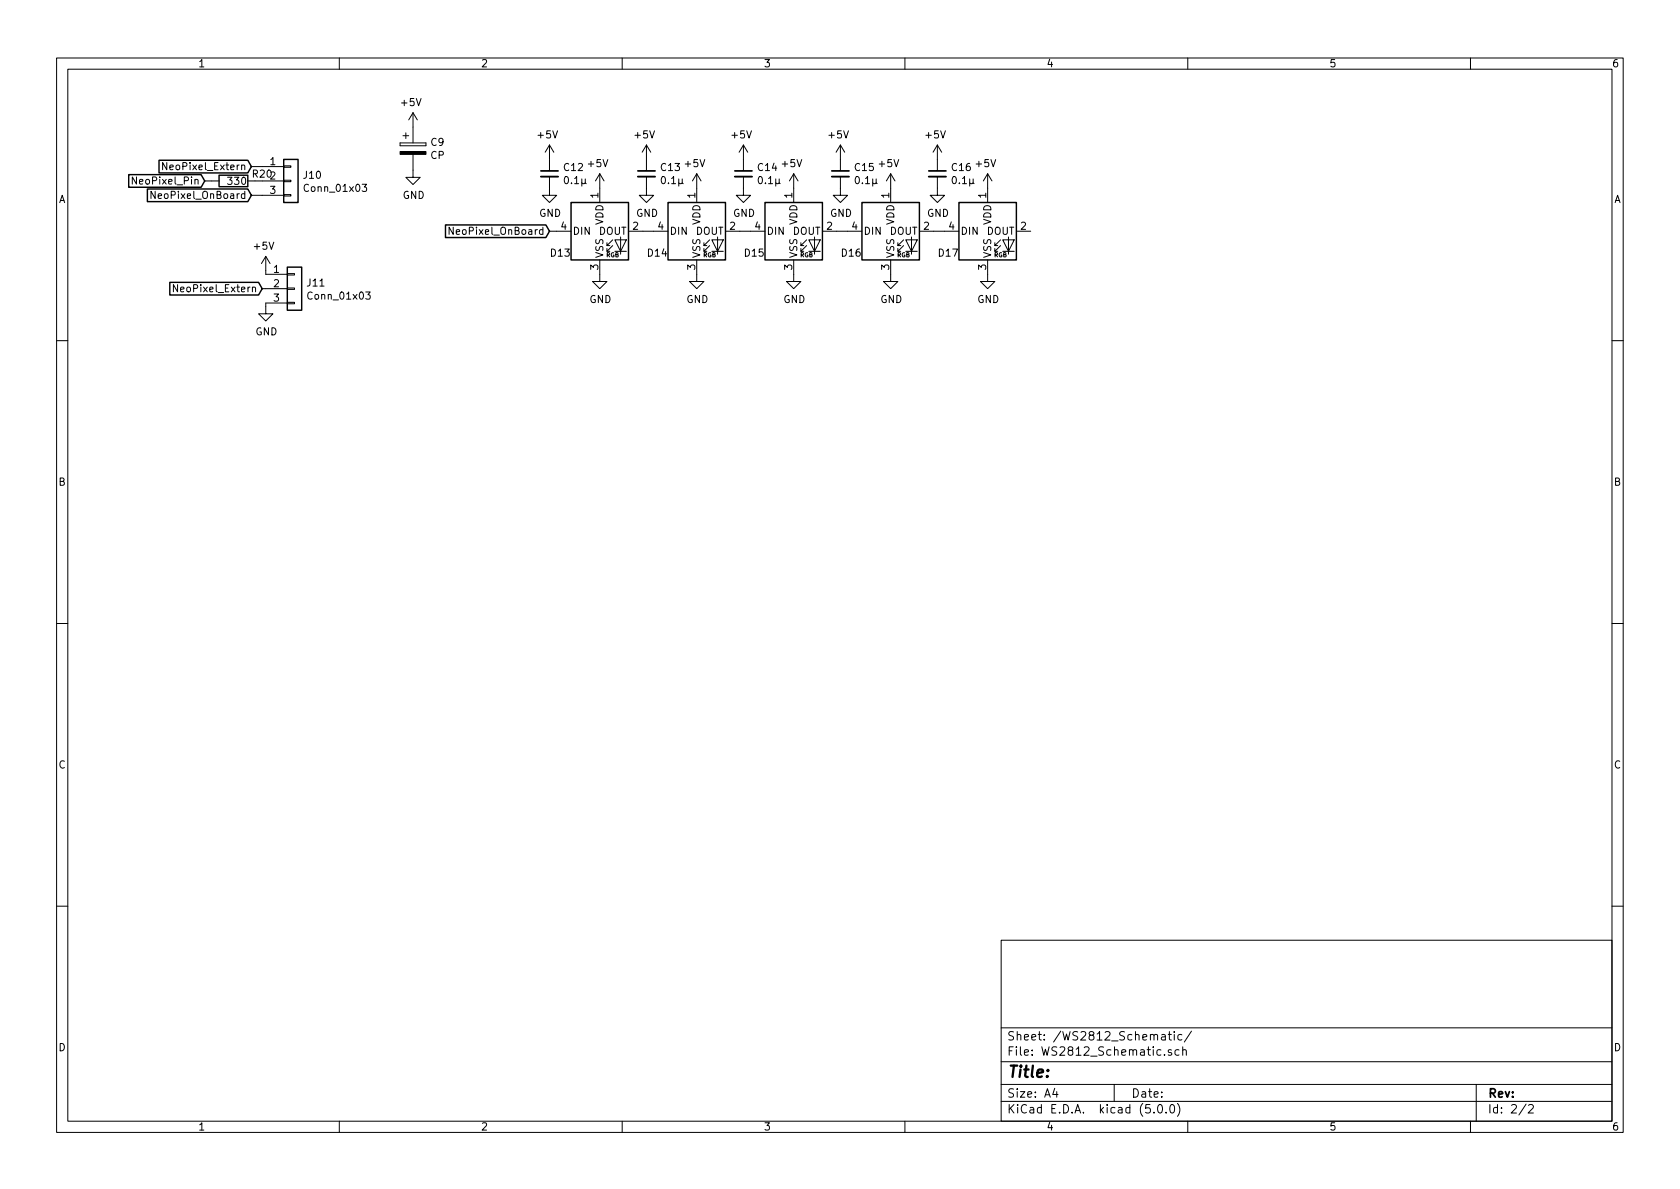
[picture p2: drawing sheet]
<svg xmlns="http://www.w3.org/2000/svg" width="297mm" height="210mm" viewBox="0 0 297 210" stroke-linecap="round" stroke-linejoin="round" font-family="sans-serif">
<g fill="none" stroke="#000" stroke-width=".18">
<path d="M10 10.3h277v189.9h-277zM12 12.2h273v186.1h-273zM60 10.3v1.9M73 19.9v5.4M73 19.9l.8 1.3M73 19.9l-.7 1.3M110 10.3v1.9M160 10.3v1.9M210 10.3v1.9M260 10.3v1.9M24.1 31.3v1.3l-.7-1.3v1.3M27.4 33.8v1.3l-.7-1.3v1.3"/>
<path d="M29.5 28.7v1.3l-.7-1.3v1.3M36.2 32h2.5M43.8 32h1.3M44.4 29.5h5.8M44.4 34.5h5.8M46.4 32h3.8M50.2 34.4h1.2v.3h-1.2zM50.2 31.9h1.2v.2h-1.2zM50.2 29.3h1.2v.3h-1.2zM64 32.6h.8l-.4 .5 .4 .1-.1 .6-.5 .1-.2-.2M70.7 25.3v.5zM70.7 25.8h4.6z"/>
<path d="M70.7 25.3h4.6zM71.2 24h1.1M71.8 23.5v1M73 27.3v4.1h1.3l-1.3 1.2-1.2-1.2h1.2M75.3 25.3v.5zM97.2 31.2v3.3h1.2l-1.2 1.3-1.3-1.3h1.3M97.2 25.6v4.6M97.2 25.6l.7 1.3M97.2 25.6l-.8 1.3M106 30.7v5.1M106 30.7l.8 1.3M106 30.7l-.7 1.3"/>
<path d="M114.3 31.2v3.3h1.3l-1.3 1.3-1.3-1.3h1.3M114.3 25.6v4.6M114.3 25.6l.8 1.3M114.3 25.6l-.8 1.3M123.2 30.7v5.1M123.2 30.7l.8 1.3M123.2 30.7l-.8 1.3M131.4 31.2v3.3h1.3l-1.3 1.3-1.2-1.3h1.2M131.4 25.6v4.6M131.4 25.6l.8 1.3M131.4 25.6l-.7 1.3M140.3 30.7v5.1"/>
<path d="M140.3 30.7l.8 1.3M140.3 30.7l-.7 1.3M148.6 31.2v3.3h1.3l-1.3 1.3-1.3-1.3h1.3M148.6 25.6v4.6M148.6 25.6l.8 1.3M148.6 25.6l-.8 1.3M157.5 30.7v5.1M157.5 30.7l.7 1.3M157.5 30.7l-.8 1.3M165.7 31.2v3.3h1.3l-1.3 1.3-1.2-1.3h1.2M165.7 25.6v4.6M165.7 25.6l.8 1.3"/>
<path d="M165.7 25.6l-.7 1.3M174.6 30.7v5.1M174.6 30.7l.8 1.3M174.6 30.7l-.7 1.3M31.4 50.3v1.3l-.7-1.3v1.3M46.4 51h4.4M47 45.3l.8 1.3M47 45.3v3.2h3.8M47 45.3l-.8 1.3M50.8 53.5h1.3v.2h-1.3zM50.8 50.9h1.3v.3h-1.3zM50.8 48.4h1.3v.2h-1.3z"/>
<path d="M50.8 53.6h-3.8v1.9h1.3l-1.3 1.3-1.3-1.3h1.3M64.7 51.6h.8l-.5 .5 .4 .1v.7h-.5l-.2-.1M80.1 40.2v1.2l-.7-1.2v1.2M97.2 40.9h3.8M106 46v3.8h1.3l-1.3 1.2-1.2-1.2h1.2M107.3 43.4h.5M108.3 43.4l-1 1v-.5M108.3 42.4l-1 1v-.5M108.7 42.4h2l-1 2zM108.7 44.4h2M109.7 41.9v3.1M111.1 40.9h7"/>
<path d="M123.2 46v3.8h1.3l-1.3 1.2-1.3-1.2h1.3M124.5 43.4h.5M125.5 43.4l-1 1v-.5M125.5 42.4l-1 1v-.5M125.9 42.4h2l-1 2zM125.9 44.4h2M126.9 41.9v3.1M128.3 40.9h7M140.3 46v3.8h1.3l-1.3 1.2-1.2-1.2h1.2M141.6 43.4h.5M142.6 43.4l-1 1v-.5M142.6 42.4l-1 1v-.5"/>
<path d="M143 42.4h2l-1 2zM143 44.4h2M144 41.9v3.1M145.4 40.9h7M157.5 46v3.8h1.2l-1.2 1.2-1.3-1.2h1.3M158.7 43.4h.6M159.8 43.4l-1.1 1v-.5M159.8 42.4l-1.1 1v-.5M160.1 42.4h2.1l-1 2zM160.1 44.4h2.1M161.2 41.9v3.1M162.6 40.9h6.9"/>
<path d="M174.6 46v3.8h1.3l-1.3 1.2-1.2-1.2h1.2M175.9 43.4h.5M176.9 43.4l-1 1v-.5M176.9 42.4l-1 1v-.5M177.3 42.4h2l-1 2zM177.3 44.4h2M178.3 41.9v3.1M179.7 40.9h2.5M10 60.2h2M285 60.2h2M10 110.3h2M285 110.3h2"/>
<path d="M10 160.2h2M177 166.3h108v32h-108zM285 160.2h2M60 198.3v1.9M110 198.3v1.9M160 198.3v1.9M177 194.8h108M177 191.8h108M177 187.8h108M177 181.8h108M186.5 192.5l-.4 1h1M186.8 193v1"/>
<path d="M197 191.8v3M204 196.7v.1M204.8 195.5l.4-.2a.94 .94 0 0 1 0 1.5 .79 .79 0 0 1-.4-1.3zM205.4 183h.6v.9M205.9 186.5v.1M206 183.3l-.5 .1a.29 .29 0 0 0-.2 .2 .29 .29 0 0 0 .2 .3l.5-.1M206.2 196.7v.1M206.6 182.9h.5M206.8 182.4v1.3l.3 .2M207 195.4l.3-.1a.94 .94 0 0 1 0 1.5 .82 .82 0 0 1-.3-1.4zM207.1 185.7l-.3-.1-.2 .2v.2l.5 .2v.3h-.5M207.6 182.4v.2"/>
<path d="M207.6 182.9v1M208.2 195.1a1.71 1.71 0 0 1 0 2.3M208.5 185.7l-.4-.1-.4 .3 .1 .6 .3 .1 .4-.1M209 183l-.5-.1-.2 .3v.6l.2 .1 .5-.1M209.1 185.7l.2-.1 .4 .1 .1 .9M209.1 185.1v1.5M210 198.3v1.9M210.7 182.3l-1.3 2M260 198.3v1.9M261 191.8v6.5M269.8 195.2l-1.2 2M270.3 195.5l.2-.2h.3l.3 .5-.9 1h.9"/>
</g>
<path d="M70.7 26.8h4.6v.5h-4.6z" fill="#000" stroke="#000" stroke-width=".18"/>
<g fill="none" stroke="#000" stroke-width=".25">
<path d="M22.8 30.9h12.8l.6 1.1-.6 1.1h-12.8zM26.1 33.4h17.7l.6 1.1-.6 1.2h-17.7zM28.1 28.3h15.7l.6 1.2-.6 1.1h-15.7zM38.7 31h5.1v2h-5.1zM50.2 28.2h2.5v7.6h-2.5zM78.8 39.8h17.7l.7 1.1-.7 1.1h-17.7zM101 35.8h10.1v10.2h-10.1zM118.1 35.8h10.2v10.2h-10.2zM135.3 35.8h10.1v10.2h-10.1zM152.4 35.8h10.2v10.2h-10.2zM169.5 35.8h10.2v10.2h-10.2zM30 49.9h15.7l.7 1.1-.7 1.2h-15.7z"/>
<path d="M50.8 47.2h2.5v7.7h-2.5z"/>
</g>
<path d="M95.6 31.2h3.1M112.8 31.2h3M129.9 31.2h3.1M147.1 31.2h3M164.2 31.2h3.1" fill="none" stroke="#000" stroke-width=".33"/>
<path d="M95.6 30.2h3.1M112.8 30.2h3M129.9 30.2h3.1M147.1 30.2h3M164.2 30.2h3.1" fill="none" stroke="#000" stroke-width=".3"/>
<text font-size="2.8" x="178" y="190.5">Title:</text>
<g font-size="2.1">
<text x="178" y="184">Sheet: /WS2812_Schematic/</text>
<text x="178" y="186.7">File: WS2812_Schematic.sch</text>
<text x="178" y="196.9">KiCad E.D.A. kicad (5.0.0)</text>
<text x="178" y="194.1">Size: A4</text>
<text x="200" y="194.1">Date:</text>
<text x="263" y="194.1">Rev:</text>
<text x="263" y="196.9">Id: 2/2</text>
</g>
<g font-size="1.8">
<text x="35" y="11.9">1</text>
<text x="85" y="11.9">2</text>
<text x="135" y="11.9">3</text>
<text x="185" y="11.9">4</text>
<text x="235" y="11.9">5</text>
<text x="285" y="11.9">6</text>
<text x="71" y="18.8">+5V</text>
<text x="47.8" y="29.2">1</text>
<text x="76.1" y="28.1">CP</text>
<text x="76.2" y="25.8">C9</text>
<text x="95.2" y="24.5">+5V</text>
<text x="104.1" y="29.6">+5V</text>
<text x="112.3" y="24.5">+5V</text>
<text x="121.2" y="29.6">+5V</text>
<text x="129.5" y="24.5">+5V</text>
<text x="138.4" y="29.6">+5V</text>
<text x="146.6" y="24.5">+5V</text>
<text x="155.5" y="29.6">+5V</text>
<text x="163.8" y="24.5">+5V</text>
<text x="172.6" y="29.6">+5V</text>
<text x="10.4" y="35.9">A</text>
<text x="24.2" y="32.6">NeoPixel_Pin</text>
<text x="27.6" y="35.2">NeoPixel_OnBoard</text>
<text x="29.7" y="30.1">NeoPixel_Extern</text>
<text x="40.4" y="32.7">330</text>
<text x="44.7" y="31.4">R202</text>
<text x="47.8" y="34.3">3</text>
<text x="53.7" y="31.6">J10</text>
<text x="54.1" y="33.9">Conn_01x03</text>
<text x="71.2" y="35.2">GND</text>
<text x="99.8" y="30.2">C12</text>
<text x="100" y="32.6">0.1µ</text>
<text x="105.8" y="35" transform="rotate(-90 105.8 35)">1</text>
<text x="116.9" y="30.2">C13</text>
<text x="117.1" y="32.6">0.1µ</text>
<text x="122.9" y="35" transform="rotate(-90 122.9 35)">1</text>
<text x="134.1" y="30.2">C14</text>
<text x="134.3" y="32.6">0.1µ</text>
<text x="140.1" y="35" transform="rotate(-90 140.1 35)">1</text>
<text x="151.2" y="30.2">C15</text>
<text x="151.4" y="32.6">0.1µ</text>
<text x="157.2" y="35" transform="rotate(-90 157.2 35)">1</text>
<text x="168.4" y="30.2">C16</text>
<text x="168.6" y="32.6">0.1µ</text>
<text x="174.4" y="35" transform="rotate(-90 174.4 35)">1</text>
<text x="285.4" y="35.9">A</text>
<text x="80.3" y="41.5">NeoPixel_OnBoard</text>
<text x="95.3" y="38.3">GND</text>
<text x="99.2" y="40.6">4</text>
<text x="101.2" y="41.5">DIN</text>
<text x="105.9" y="41.5">DOUT</text>
<text x="106.7" y="39.8" transform="rotate(-90 106.7 39.8)">VDD</text>
<text x="111.9" y="40.6">2</text>
<text x="112.5" y="38.3">GND</text>
<text x="116.4" y="40.6">4</text>
<text x="118.4" y="41.5">DIN</text>
<text x="123" y="41.5">DOUT</text>
<text x="123.8" y="39.8" transform="rotate(-90 123.8 39.8)">VDD</text>
<text x="129.1" y="40.6">2</text>
<text x="129.6" y="38.3">GND</text>
<text x="133.5" y="40.6">4</text>
<text x="135.5" y="41.5">DIN</text>
<text x="140.2" y="41.5">DOUT</text>
<text x="141" y="39.8" transform="rotate(-90 141 39.8)">VDD</text>
<text x="146.2" y="40.6">2</text>
<text x="146.8" y="38.3">GND</text>
<text x="150.6" y="40.6">4</text>
<text x="152.7" y="41.5">DIN</text>
<text x="157.3" y="41.5">DOUT</text>
<text x="158.1" y="39.8" transform="rotate(-90 158.1 39.8)">VDD</text>
<text x="163.3" y="40.6">2</text>
<text x="163.9" y="38.3">GND</text>
<text x="167.8" y="40.6">4</text>
<text x="169.8" y="41.5">DIN</text>
<text x="174.4" y="41.5">DOUT</text>
<text x="175.3" y="39.8" transform="rotate(-90 175.3 39.8)">VDD</text>
<text x="180.5" y="40.6">2</text>
<text x="45" y="44.2">+5V</text>
<text x="97.4" y="45.4">D13</text>
<text x="105.8" y="47.7" transform="rotate(-90 105.8 47.7)">3</text>
<text x="106.7" y="45.7" transform="rotate(-90 106.7 45.7)">VSS</text>
<text x="114.6" y="45.4">D14</text>
<text x="122.9" y="47.7" transform="rotate(-90 122.9 47.7)">3</text>
<text x="123.8" y="45.7" transform="rotate(-90 123.8 45.7)">VSS</text>
<text x="131.7" y="45.4">D15</text>
<text x="140.1" y="47.7" transform="rotate(-90 140.1 47.7)">3</text>
<text x="141" y="45.7" transform="rotate(-90 141 45.7)">VSS</text>
<text x="148.9" y="45.4">D16</text>
<text x="157.2" y="47.7" transform="rotate(-90 157.2 47.7)">3</text>
<text x="158.1" y="45.7" transform="rotate(-90 158.1 45.7)">VSS</text>
<text x="166" y="45.4">D17</text>
<text x="174.4" y="47.7" transform="rotate(-90 174.4 47.7)">3</text>
<text x="175.3" y="45.7" transform="rotate(-90 175.3 45.7)">VSS</text>
<text x="31.6" y="51.7">NeoPixel_Extern</text>
<text x="48.4" y="48.3">1</text>
<text x="48.4" y="50.8">2</text>
<text x="48.4" y="53.3">3</text>
<text x="54.4" y="50.7">J11</text>
<text x="54.7" y="53">Conn_01x03</text>
<text x="104.2" y="53.6">GND</text>
<text x="121.4" y="53.6">GND</text>
<text x="138.5" y="53.6">GND</text>
<text x="155.7" y="53.6">GND</text>
<text x="172.8" y="53.6">GND</text>
<text x="45.2" y="59.3">GND</text>
<text x="10.4" y="85.9">B</text>
<text x="285.4" y="85.9">B</text>
<text x="10.4" y="135.9">C</text>
<text x="285.4" y="135.9">C</text>
<text x="10.4" y="185.9">D</text>
<text x="285.4" y="185.9">D</text>
<text x="35" y="199.9">1</text>
<text x="85" y="199.9">2</text>
<text x="135" y="199.9">3</text>
<text x="185" y="199.9">4</text>
<text x="235" y="199.9">5</text>
<text x="285" y="199.9">6</text>
</g>
<g font-size="1.1">
<text x="107.2" y="45.5">RGB</text>
<text x="124.3" y="45.5">RGB</text>
<text x="141.5" y="45.5">RGB</text>
<text x="158.6" y="45.5">RGB</text>
<text x="175.7" y="45.5">RGB</text>
</g>
</svg>
